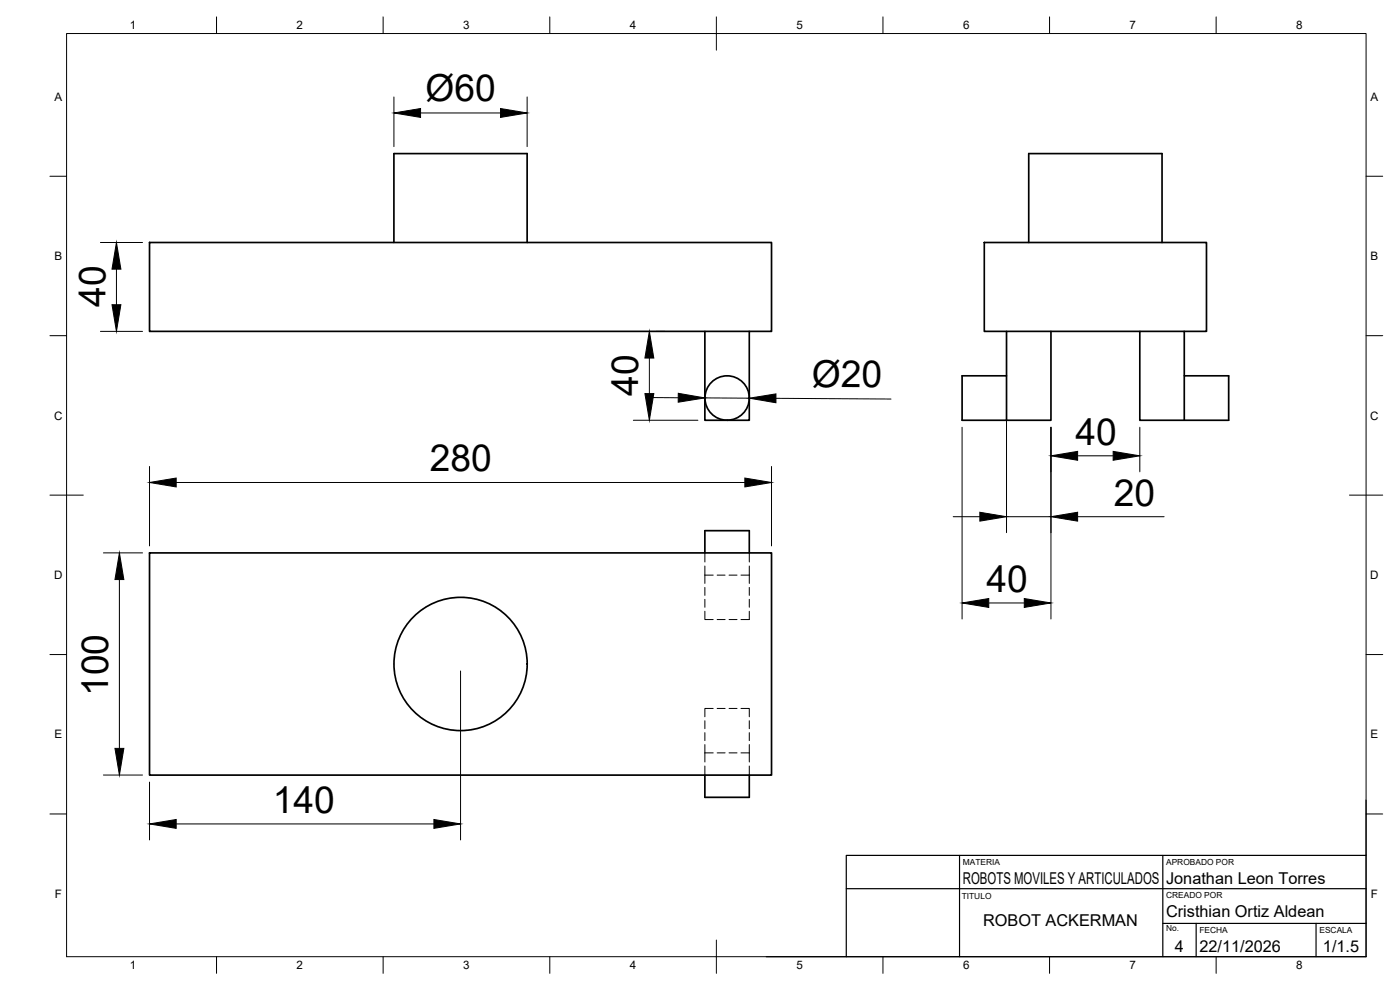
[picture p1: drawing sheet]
<svg xmlns="http://www.w3.org/2000/svg" width="420mm" height="297mm" viewBox="0 0 420 297" stroke-linecap="round" stroke-linejoin="round" font-family="sans-serif">
<!-- layer: Visible -->
<g fill="none" stroke="#000" stroke-width=".51">
<path d="M44.9 72.8h186.6v26.6h-186.6zM118.2 72.8v-26.7h40v26.7M295.4 72.8h66.7v26.6h-66.7zM308.7 72.8v-26.7h40v26.7M211.5 99.4v26.7h13.4v-6.7M224.9 99.4v20M302.1 99.4v26.7M315.4 99.4v26.7h-13.3M342.1 99.4v26.7h13.3M355.4 99.4v26.7M302.1 112.8h-13.4v13.3h13.4M355.4 112.8h13.3v13.3h-13.3"/>
<path d="M44.9 165.9h186.6v66.7h-186.6zM211.5 165.9v-6.7h13.4v6.7M211.5 232.6v6.6h13.4v-6.6"/>
<circle cx="218.2" cy="119.4" r="6.7"/>
<circle cx="138.2" cy="199.2" r="20"/>
</g>
<!-- layer: Hidden -->
<g fill="none" stroke="#000" stroke-width=".3">
<path d="M211.5 172.6h2.5M211.5 165.9v2.7M211.5 169.8v5.3M211.5 176.2v2.4M211.5 179.8v2.4M215.2 172.6h2.4M218.8 172.6h2.4M222.4 172.6h2.5M224.9 165.9v2.7M224.9 169.8v5.3M224.9 176.2v2.4M224.9 179.8v2.4"/>
<path d="M211.5 183.4v2.5h2.5M215.2 185.9h2.4M218.8 185.9h2.4M224.9 183.4v2.5h-2.5M211.5 216.2v2.4M211.5 219.8v2.4M214 212.6h-2.5v2.5M215.2 212.6h2.4M218.8 212.6h2.4M222.4 212.6h2.5v2.5M224.9 216.2v2.4M224.9 219.8v2.4"/>
<path d="M211.5 225.9h2.5M211.5 223.4v5.2M211.5 229.8v2.8M215.2 225.9h2.4M218.8 225.9h2.4M222.4 225.9h2.5M224.9 223.4v5.2M224.9 229.8v2.8"/>
</g>
<!-- layer: BORDER -->
<g fill="none" stroke="#000" stroke-width=".3">
<path d="M20 10.1h390v276.9h-390zM65 5.1v5M115 5.1v5M165 5.1v5M215 5.1v10M265 5.1v5M315 5.1v5M365 5.1v5M15 52.9h5M410 52.9h5M15 100.7h5M410 100.7h5"/>
<path d="M15 148.6h10M405 148.6h10M15 196.4h5M410 196.4h5M15 244.2h5M410 244.2h5M65 287v5M115 287v5M165 287v5M215 282.1v9.9M265 287v5M315 287v5"/>
<path d="M365 287v5"/>
</g>
<!-- layer: TITLEBLOCK -->
<path d="M288 256.7v30.3M349 256.7v30.3M410 256.7h-156v30.3M410 240.1v46.9h-180M254 266.6h156M349 277.1h61M359 277.1v9.9M395 277.1v9.9" fill="none" stroke="#000" stroke-width=".36"/>
<!-- layer: FD_Dimensions -->
<g fill="none" stroke="#000" stroke-width=".3">
<path d="M118.2 29.1v14.9M126.2 33.9h24M158.2 29.1v14.9M30.1 72.8h12.7M30.1 99.4h12.7M34.9 80.8v10.6M197 99.4h2.7M194.9 107.4v10.7M195.5 119.3h8M211.5 119.4l13.4 .1M232.9 119.5l34.5 .2M44.9 140v23.8"/>
<path d="M190.1 126.1h19.3M231.5 140v23.8M288.7 128.2v57.5M302.1 121.5v38.3M315.4 128.2v57.5M323.4 136.8h10.7M342.1 128.2v13.4M52.9 144.8h170.6M286.1 155h8M302.1 155h13.3M323.4 155h26M31 165.9h11.8"/>
<path d="M35.8 173.9v50.6M296.7 180.9h10.7M138.2 201.3v50.7M31 232.5h11.8M44.9 234.7v17.3M52.9 247.2h77.3"/>
</g>
<g fill="#000" stroke="#000" stroke-width=".3">
<path d="M118.2 33.9l8-1.3v2.6zM150.2 32.6l8 1.3-8 1.3zM33.6 91.4h2.7l-1.4 8zM34.9 72.8l1.4 8h-2.7zM193.5 118.1h2.7l-1.3 8zM194.9 99.4l1.3 8h-2.7zM203.6 118l7.9 1.4-8 1.3zM224.9 119.5l8-1.3v2.6zM315.4 136.8l8-1.4v2.7zM334.1 135.4l8 1.4-8 1.3zM44.9 144.8l8-1.4v2.7zM223.5 143.4l8 1.4-8 1.3z"/>
<path d="M294.1 153.7l8 1.3-8 1.4zM315.4 155l8-1.3v2.7zM35.8 165.9l1.4 8h-2.7zM288.7 180.9l8-1.3v2.7zM307.4 179.6l8 1.3-8 1.4zM34.5 224.5h2.7l-1.4 8zM44.9 247.2l8-1.3v2.6zM130.2 245.9l8 1.3-8 1.3z"/>
</g>
<g font-size="11.2">
<text x="127.7" y="30.4">Ø60</text>
<text x="31.6" y="92.1" transform="rotate(-90 31.6 92.1)">40</text>
<text x="191.5" y="118.8" transform="rotate(-90 191.5 118.8)">40</text>
<text x="243.6" y="116.1">Ø20</text>
<text x="322.7" y="133.4">40</text>
<text x="129" y="141.4">280</text>
<text x="334.3" y="151.7">20</text>
<text x="296.1" y="177.6">40</text>
<text x="32.5" y="208.9" transform="rotate(-90 32.5 208.9)">100</text>
<text x="81.9" y="243.9">140</text>
</g>
<g font-size="4.9">
<text x="289" y="265.2">ROBOTS MOVILES Y ARTICULADOS</text>
<text x="350" y="265.2">Jonathan Leon Torres</text>
<text x="350" y="275.2">Cristhian Ortiz Aldean</text>
<text x="295.1" y="277.7">ROBOT ACKERMAN</text>
<text x="352.6" y="285.7">4</text>
<text x="360" y="285.5">22/11/2026</text>
<text x="397" y="285.7">1/1.5</text>
</g>
<g font-size="3.5">
<text x="39" y="8.8">1</text>
<text x="89" y="8.8">2</text>
<text x="139" y="8.8">3</text>
<text x="189" y="8.8">4</text>
<text x="239" y="8.8">5</text>
<text x="289" y="8.8">6</text>
<text x="339" y="8.8">7</text>
<text x="389" y="8.8">8</text>
<text x="16.3" y="30.2">A</text>
<text x="411.3" y="30.2">A</text>
<text x="16.3" y="78">B</text>
<text x="411.3" y="78">B</text>
<text x="16.2" y="125.9">C</text>
<text x="411.2" y="125.9">C</text>
<text x="16.2" y="173.7">D</text>
<text x="411.2" y="173.7">D</text>
<text x="16.3" y="221.6">E</text>
<text x="411.3" y="221.6">E</text>
<text x="16.4" y="269.4">F</text>
<text x="411.4" y="269.4">F</text>
<text x="39" y="290.8">1</text>
<text x="89" y="290.8">2</text>
<text x="139" y="290.8">3</text>
<text x="189" y="290.8">4</text>
<text x="239" y="290.8">5</text>
<text x="289" y="290.8">6</text>
<text x="339" y="290.8">7</text>
<text x="389" y="290.8">8</text>
</g>
<g font-size="2.5">
<text x="289" y="259.4">MATERIA</text>
<text x="350" y="259.4">APROBADO POR</text>
<text x="288.6" y="269.8">TITULO</text>
<text x="350" y="269.5">CREADO POR</text>
<text x="350" y="279.4">No.</text>
<text x="360" y="279.9">FECHA</text>
<text x="396" y="279.9">ESCALA</text>
</g>
</svg>
